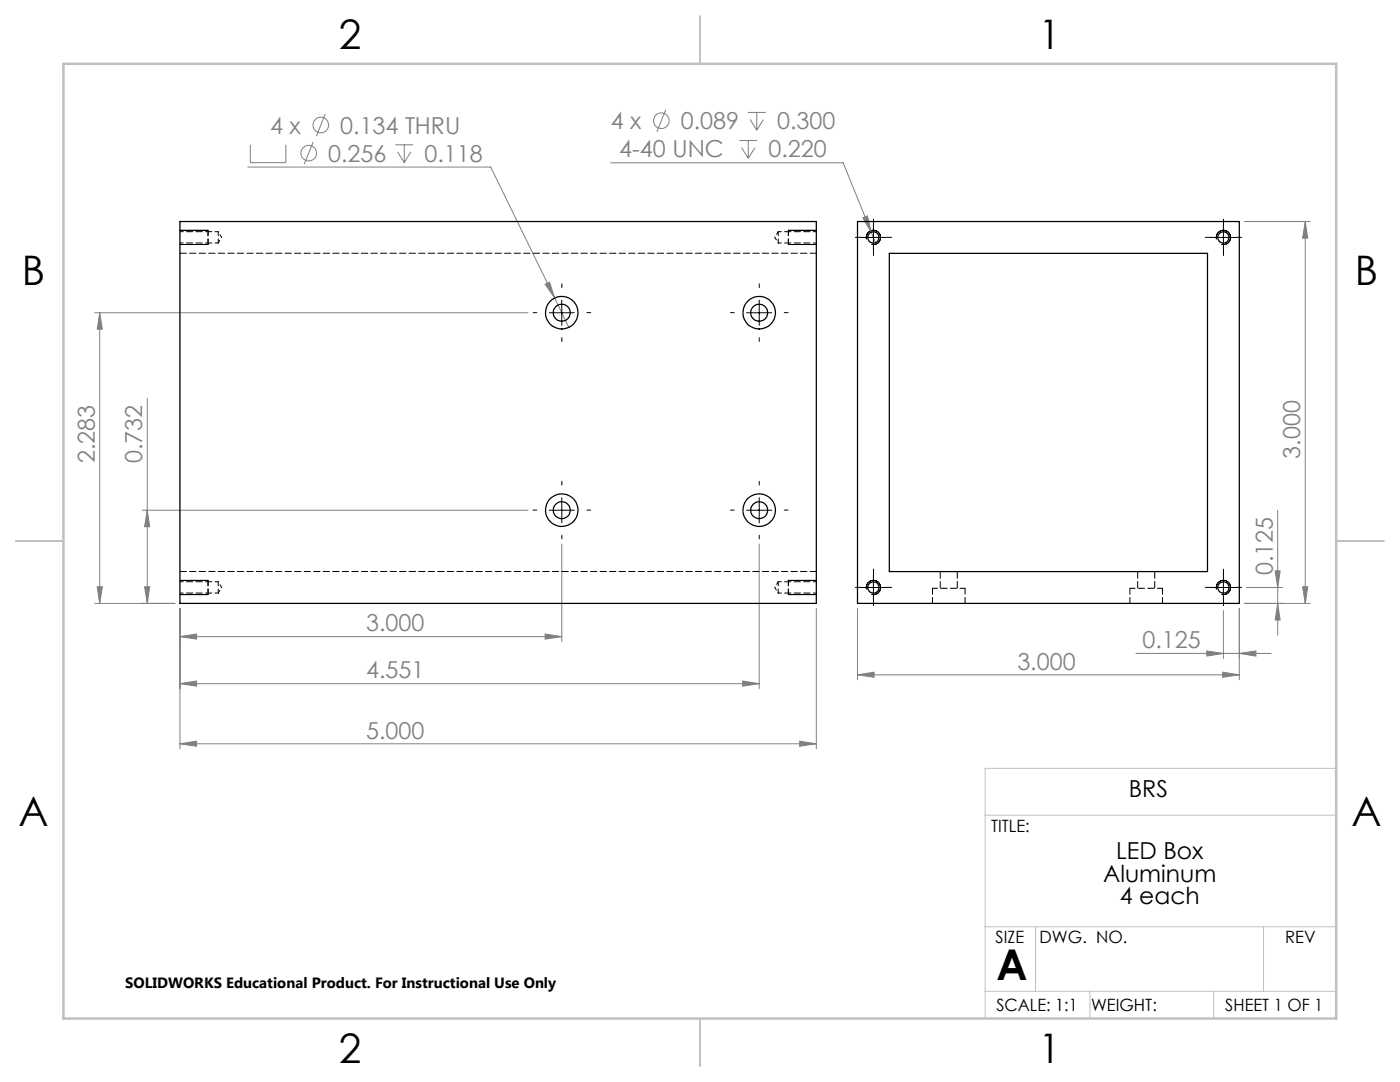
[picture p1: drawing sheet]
<svg xmlns="http://www.w3.org/2000/svg" width="279mm" height="216mm" viewBox="0 0 279 216" stroke-linecap="round" stroke-linejoin="round" font-family="sans-serif">
<g fill="none" stroke="#808080" stroke-width=".2">
<path d="M49.5 33.3h48.4l12.8 26.2M50 28.9v3.6h7v-3.6M62.5 28.3l-1.8 4.5M64.9 22.7l-1.8 4.5M78.9 28.9h3.5M79.3 30.3l1.4 2.2M80.7 28.9v3.6M82 30.3l-1.3 2.2M121.8 32.5h46.5l5.6 13.8M132.9 21.9l-1.8 4.4M147.5 28h3.6M148 29.5l1.3 2.1"/>
<path d="M149.3 22.4h3.5M149.3 28v3.6M149.7 23.8l1.3 2.2M150.7 29.5l-1.4 2.1M151 22.4v3.6M152.4 23.8l-1.4 2.2M108.8 56.7l.9-.4 1 3.2zM110.7 59.5l2.8 5.8M172.2 43.5l.9-.4 .8 3.2zM173.9 46.3l.8 2.1M248.3 44.2h13.2M260.5 44.2l.5 3.3h-1z"/>
<path d="M260.5 44.2v76.2M18.9 62.4h86.5M19.9 62.4l.5 3.3h-1zM19.9 62.4v58M29.4 79.5v40.9M19.4 117.1h1l-.5 3.3zM28.4 101.8h77M28.9 117.1h1l-.5 3.3zM29.4 101.8l.5 3.3h-1zM112.1 108.5v19.5M151.5 108.5v28.9M248.8 117.2h7.2"/>
<path d="M254.5 113.9h1l-.5 3.3zM255 101.8v25M260 117.1h1l-.5 3.3zM18.9 120.4h16M35.9 127l3.3-.5v1zM35.9 136.4l3.3-.5v1zM35.9 121.4v28M35.9 127h76.2M35.9 136.4h115.6M108.8 126.5l3.3 .5-3.3 .5zM148.2 135.9l3.3 .5-3.3 .5zM162.9 121.4v28"/>
<path d="M171.1 134.7l3.3-.6v1zM171.1 121.4v14.2M171.1 134.7h76.2M226.7 130.4h27M240.8 129.9l3.4 .5-3.4 .5zM244 134.1l3.3 .6-3.3 .4zM244.2 121.8v9.6M247.3 130.4l3.3-.5v1zM247.3 121.4v14.2M248.3 120.4h13.2M255 120.4l.5 3.3h-1zM35.9 148.4l3.3-.5v1z"/>
<path d="M35.9 148.4h127M159.6 147.9l3.3 .5-3.3 .5z"/>
<circle cx="61.6" cy="30.6" r="1.56"/>
<circle cx="64" cy="24.9" r="1.56"/>
<circle cx="132" cy="24.1" r="1.55"/>
</g>
<g fill="none" stroke="#000" stroke-width=".2">
<path d="M35.9 48.8h5.6M35.9 46h5.6M112.1 59.9v5M151.5 59.9v5M157.3 48.8h5.6M157.3 46h5.6M171.8 47.4h5M172.9 47.7a1.42 1.42 0 0 1 1.3-1.7 1.42 1.42 0 0 1 1.5 1.5 1.42 1.42 0 0 1-1.7 1.3M174.3 44.9v5M241.7 47.4h5M242.8 47.7a1.42 1.42 0 0 1 1.2-1.7 1.42 1.42 0 0 1 1.6 1.5 1.42 1.42 0 0 1-1.8 1.3M244.2 44.9v5"/>
<path d="M109.6 62.4h5M149 62.4h5M112.1 99.3v5M151.5 99.3v5M35.9 118.6h5.6M35.9 115.8h5.6M109.6 101.8h5M149 101.8h5M157.3 118.6h5.6M157.3 115.8h5.6M171.8 117.2h5M172.9 117.6a1.42 1.42 0 0 1 1.3-1.8 1.42 1.42 0 0 1 1.5 1.5 1.42 1.42 0 0 1-1.7 1.3"/>
<path d="M174.3 114.7v5M241.7 117.2h5M242.8 117.6a1.42 1.42 0 0 1 1.2-1.8 1.42 1.42 0 0 1 1.6 1.5 1.42 1.42 0 0 1-1.8 1.3M244.2 114.7v5"/>
</g>
<path d="M266.7 153.3h-70.1v49.9M196.6 162.7h70.1M196.6 197.8h70.1M196.6 184.9h70.1M206.7 184.9v12.9M217.5 197.8v5.4M242.2 197.8v5.4M252.2 184.9v12.9" fill="none" stroke="#c0c0c0" stroke-width=".2"/>
<path d="M139.7 3.2v9.5M3.1 107.9h9.6M266.7 107.9h9.5M139.7 203.2v9.6" fill="none" stroke="#c0c0c0" stroke-width=".25"/>
<path d="M12.7 12.7h254v190.5h-254z" fill="none" stroke="#c0c0c0" stroke-width=".5"/>
<g fill="none" stroke="#000" stroke-width=".2" stroke-dasharray="15.2 1.3 1.3 1.3">
<path d="M112.1 57.4v-.8M151.5 57.4v-.8M171.8 47.4h-1.1M174.3 44.9v-1.2M174.3 49.9v1.1M176.8 47.4h1.2M241.7 47.4h-1.2M244.2 44.9v-1.2M244.2 49.9v1.1M246.7 47.4h1.1M107.1 62.4h-.7M112.1 67.4v.7"/>
<path d="M117.1 62.4h.8M146.5 62.4h-.7M151.5 67.4v.7M156.5 62.4h.8M112.1 96.8v-.8M151.5 96.8v-.8M107.1 101.8h-.7M112.1 106.8v.7M117.1 101.8h.8M146.5 101.8h-.7M151.5 106.8v.7M156.5 101.8h.8"/>
<path d="M171.8 117.2h-1.1M174.3 114.7v-1.1M174.3 119.7v1.1M176.8 117.2h1.2M241.7 117.2h-1.2M244.2 114.7v-1.1M244.2 119.7v1.1M246.7 117.2h1.1"/>
</g>
<path d="M41.5 48.8v-2.9M157.3 45.9v2.9M41.5 118.6v-2.8M157.3 115.8v2.8" fill="none" stroke="#000" stroke-width=".2" stroke-dasharray="1.3 .6" stroke-dashoffset=".2"/>
<g fill="#808080">
<path d="M171.1 134.7l3.3-.6v1zM244 134.1l3.3 .6-3.3 .4zM172.2 43.5l1.7 2.8-.8-3.2zM35.9 148.4l3.3-.5v1zM159.6 147.9l3.3 .5-3.3 .5zM35.9 127l3.3-.5v1zM108.8 126.5l3.3 .5-3.3 .5zM35.9 136.4l3.3-.5v1zM148.2 135.9l3.3 .5-3.3 .5zM108.8 56.7l1.9 2.8-1-3.2z"/>
<path d="M240.8 129.9l3.4 .5-3.4 .5zM247.3 130.4l3.3-.5v1z"/>
<path d="M255 120.4l.5 3.3h-1zM254.5 113.9h1l-.5 3.3zM28.9 117.1h1l-.5 3.3zM29.4 101.8l.5 3.3h-1zM19.4 117.1h1l-.5 3.3zM19.9 62.4l.5 3.3h-1z"/>
<path d="M260 117.1h1l-.5 3.3zM260.5 44.2l.5 3.3h-1z"/>
</g>
<g fill="none" stroke="#000" stroke-width=".25">
<path d="M35.9 44.2h127v76.2h-127zM171.1 44.2h76.2v76.2h-76.2zM177.5 50.6h63.5v63.5h-63.5z"/>
<circle cx="174.3" cy="47.4" r="1.13"/>
<circle cx="244.2" cy="47.4" r="1.13"/>
<circle cx="112.1" cy="62.4" r="3.3"/>
<circle cx="112.1" cy="62.4" r="1.7"/>
<circle cx="151.5" cy="62.4" r="1.7"/>
<circle cx="151.5" cy="62.4" r="3.3"/>
<circle cx="112.1" cy="101.8" r="1.7"/>
<circle cx="112.1" cy="101.8" r="3.3"/>
<circle cx="151.5" cy="101.8" r="1.7"/>
<circle cx="151.5" cy="101.8" r="3.3"/>
<circle cx="174.3" cy="117.2" r="1.13"/>
<circle cx="244.2" cy="117.2" r="1.13"/>
</g>
<path d="M192.6 117.4h-6.5M232 117.4h-6.5" fill="none" stroke="#000" stroke-width=".2" stroke-dasharray="1.3 .6" stroke-dashoffset=".2"/>
<path d="M186.1 117.4v3M225.5 117.4v3M192.6 120.4v-3M232 120.4v-3" fill="none" stroke="#000" stroke-width=".2" stroke-dasharray="1.3 .6" stroke-dashoffset=".1"/>
<path d="M187.6 114v3.4M191 117.4v-3.4M227 114v3.4M230.4 117.4v-3.4" fill="none" stroke="#000" stroke-width=".2" stroke-dasharray="1.3 .6" stroke-dashoffset="-.1"/>
<path d="M43.5 48.5v-2.3M155.3 46.2v2.3M43.5 118.3v-2.2M155.3 116.1v2.2" fill="none" stroke="#000" stroke-width=".2" stroke-dasharray="1.3 .6" stroke-dashoffset=".5"/>
<path d="M35.9 50.5h127M35.9 114h127" fill="none" stroke="#000" stroke-width=".2" stroke-dasharray="1.3 .6"/>
<path d="M35.9 48.5h7.6M43.5 46.2h-7.6M155.3 48.5h7.6M162.9 46.2h-7.6M35.9 118.3h7.6M43.5 116.1h-7.6M155.3 118.3h7.6M162.9 116.1h-7.6" fill="none" stroke="#000" stroke-width=".2" stroke-dasharray="1.3 .6" stroke-dashoffset=".6"/>
<path d="M43.5 48.5l.7-1.1M44.2 47.4l-.7-1.2M154.6 47.4l.7 1.1M155.3 46.2l-.7 1.2M43.5 118.3l.7-1.1M44.2 117.2l-.7-1.1M154.6 117.2l.7 1.1M155.3 116.1l-.7 1.1" fill="none" stroke="#000" stroke-width=".2" stroke-dasharray="1.3 .6" stroke-dashoffset=".7"/>
<text font-size="8.5" x="198.9" y="195.5">A</text>
<g font-size="8.1">
<text x="67.6" y="9.7">2</text>
<text x="207.3" y="9.7">1</text>
<text x="4.4" y="57">B</text>
<text x="270.4" y="57">B</text>
<text x="3.7" y="164.9">A</text>
<text x="269.7" y="164.9">A</text>
<text x="67.6" y="212.2">2</text>
<text x="207.3" y="212.2">1</text>
</g>
<g font-size="4.7" fill="#808080">
<text x="53.9" y="26.6">4 x</text>
<text x="67.9" y="26.6">0.134 THRU</text>
<text x="121.9" y="25.8">4 x</text>
<text x="135.9" y="25.8">0.089</text>
<text x="155.1" y="25.8">0.300</text>
<text x="65.5" y="32.3">0.256</text>
<text x="84.7" y="32.3">0.118</text>
<text x="123.6" y="31.4">4-40 UNC</text>
<text x="153.4" y="31.4">0.220</text>
<text x="18.9" y="92.4" transform="rotate(-90 18.9 92.4)">2.283</text>
<text x="28.4" y="92.4" transform="rotate(-90 28.4 92.4)">0.732</text>
<text x="259.5" y="91.5" transform="rotate(-90 259.5 91.5)">3.000</text>
<text x="254" y="114.7" transform="rotate(-90 254 114.7)">0.125</text>
<text x="73.1" y="126">3.000</text>
<text x="228" y="129.4">0.125</text>
<text x="73.1" y="135.4">4.551</text>
<text x="203" y="133.6">3.000</text>
<text x="73.1" y="147.4">5.000</text>
</g>
<g font-size="4.7">
<text x="225.3" y="159">BRS</text>
<text x="222.8" y="171.4">LED Box</text>
<text x="220.2" y="175.9">Aluminum</text>
<text x="223.5" y="180.4">4 each</text>
</g>
<g font-size="3.4">
<text x="197.8" y="166">TITLE:</text>
<text x="198.7" y="188.1">SIZE</text>
<text x="207.5" y="188.1">DWG. NO.</text>
<text x="256.5" y="188.2">REV</text>
<text x="198.8" y="201.7">SCALE: 1:1</text>
<text x="217.7" y="201.8">WEIGHT:</text>
<text x="244.5" y="201.7">SHEET 1 OF 1</text>
</g>
<text font-size="3" x="25" y="197.2">SOLIDWORKS Educational Product. For Instructional Use Only</text>
</svg>
